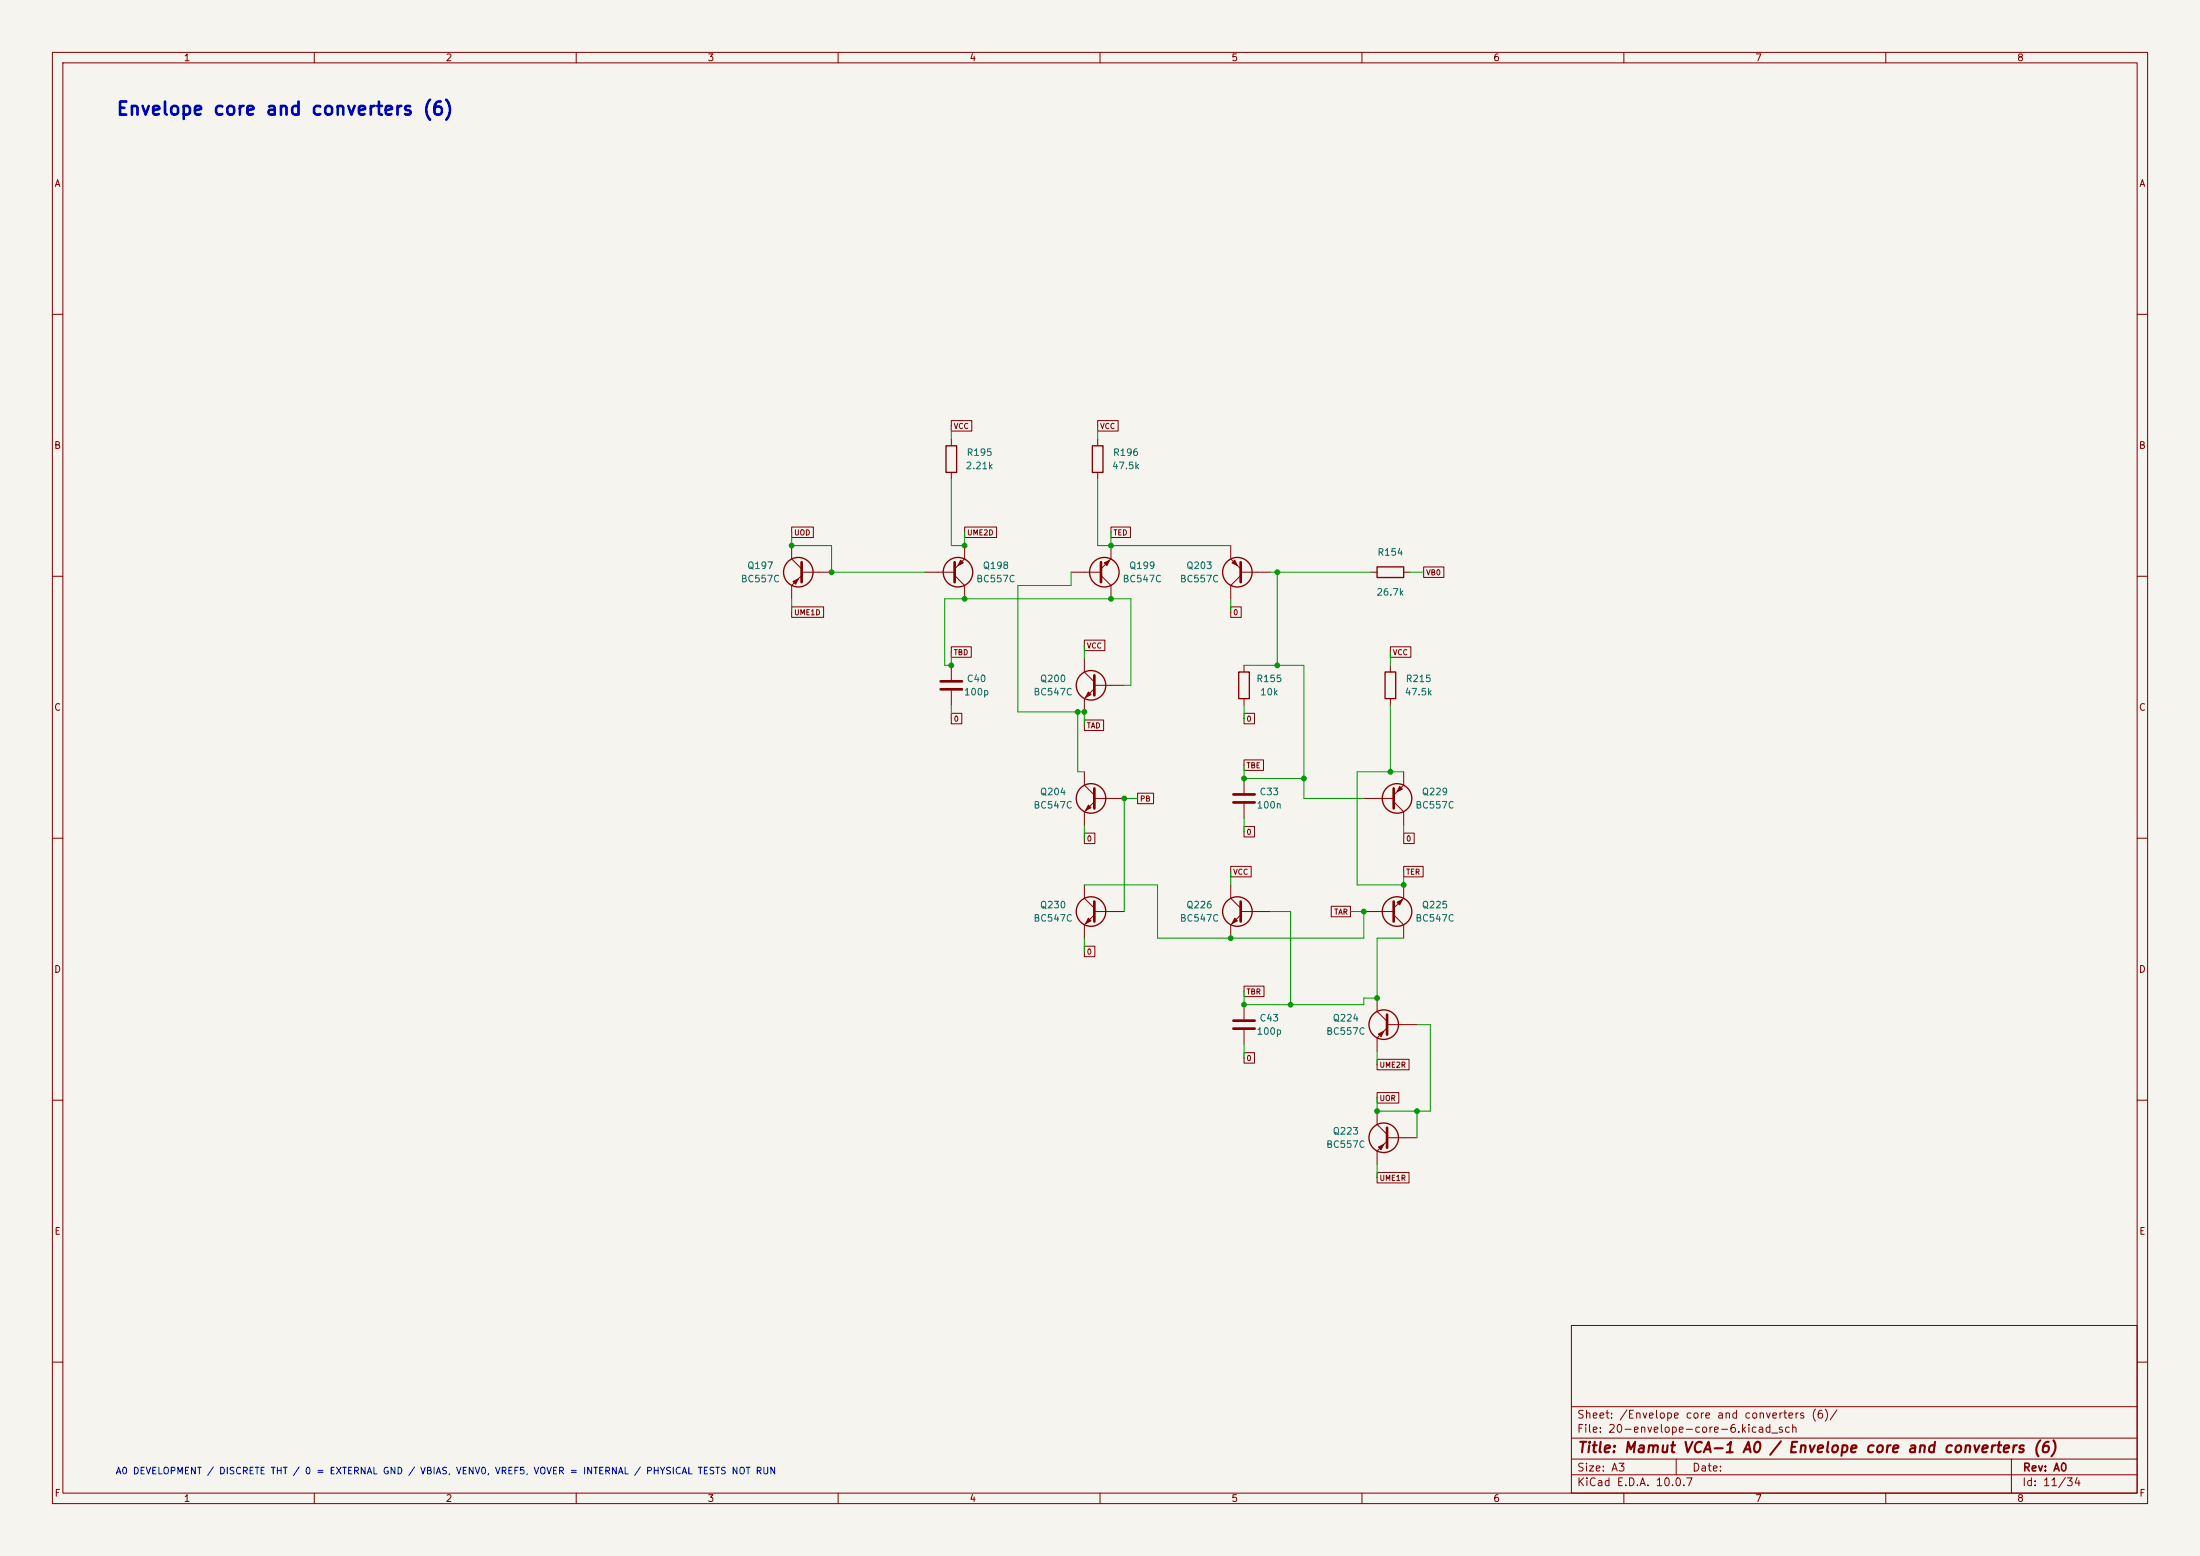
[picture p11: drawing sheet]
<svg xmlns="http://www.w3.org/2000/svg" width="420mm" height="297mm" viewBox="0 0 420 297" stroke-linecap="round" stroke-linejoin="round" font-family="sans-serif">
<path d="M0 0h420v297h-420z" fill="#f5f4ef" stroke="#f5f4ef" stroke-width=".19"/>
<g fill="none" stroke="#840000" stroke-width=".19">
<path d="M10 10h400v277h-400zM12 12h396v273h-396zM60 10v2M110 10v2M160 10v2M210 10v2M260 10v2M310 10v2M360 10v2M10 60h2M408 60h2M181.6 80.3h3.9v2h-3.9z"/>
<path d="M181.6 83.8v1.3M181.6 90.2v1.2M209.5 80.3h4v2h-4zM209.5 83.8v1.3M209.5 90.2v1.2M10 110h2M151.1 115.8h6.1v2h-6.1zM151.1 100.6h4.2v2h-4.2zM151.1 104.1v2.6l1.9 1.9M153 109.2h5.7M153 109.9l-1.9 1.9v2.5M176.5 109.2h5.7"/>
<path d="M182.2 109.9l1.9 1.9v2.5M184.1 100.6h6.1v2h-6.1zM184.1 104.1v2.6l-1.9 1.9M204.5 109.2h5.7M210.2 109.9l1.9 1.9v2.5M212.1 100.6h3.7v2h-3.7zM212.1 104.1v2.6l-1.9 1.9M234.9 115.8h2.1v2h-2.1zM234.9 104.1v2.6l2 1.9M236.9 109.9l-2 1.9v2.5M236.9 109.2h5.7M261.6 109.2h1.3"/>
<path d="M268 109.2h1.2M271.8 108.2h3.8v2h-3.8zM408 110h2M181.6 123.5h3.8v2h-3.8zM181.6 136.2h2v2h-2zM181.6 127v2.8M181.6 131.8v2.8M207 137.4h3.7v2h-3.7zM207 122.2h3.9v2h-3.9zM207 125.7v2.6l1.9 1.9M208.9 131.4l-1.9 2v2.5M208.9 130.8h5.7"/>
<path d="M237.5 136.2h2v2h-2zM237.5 127v1.3M237.5 133.4v1.2M265.4 123.5h3.9v2h-3.9zM265.4 127v1.3M265.4 133.4v1.2M10 160h2M207 159h2v2h-2zM207 147.3v2.6l1.9 1.9M208.9 152.4h5.7M208.9 153l-1.9 1.9v2.6M217.2 151.4h3v2h-3z"/>
<path d="M237.5 145h3.7v2.1h-3.7zM237.5 157.7h2v2.1h-2zM237.5 148.6v2.8M237.5 153.4v2.8M260.3 152.4h5.8M266.1 153l1.9 1.9v2.6M268 159h2v2h-2zM268 147.3v2.6l-1.9 1.9M408 160h2M207 168.9v2.6l1.9 1.9M208.9 174h5.7M208.9 174.6l-1.9 1.9v2.6"/>
<path d="M234.9 165.4h4v2h-4zM234.9 168.9v2.6l2 1.9M236.9 174h5.7M236.9 174.6l-2 1.9v2.6M254.1 173h3.7v2h-3.7zM260.3 174h5.8M266.1 174.6l1.9 1.9v2.6M268 165.4h3.7v2h-3.7zM268 168.9v2.6l-1.9 1.9M207 180.6h2v2h-2zM237.5 188.2h3.8v2h-3.8zM237.5 191.8v2.8"/>
<path d="M237.5 196.6v2.8M262.9 190.5v2.5l1.9 1.9M264.8 195.6h5.7M264.8 196.2l-1.9 1.9v2.6M10 210h2M237.5 200.9h2v2h-2zM262.9 208.5h4.1v2.1h-4.1zM262.9 202.2h6.1v2h-6.1zM262.9 212.1v2.5l1.9 1.9M264.8 217.8l-1.9 1.9v2.5M264.8 217.2h5.7M408 210h2"/>
<path d="M262.9 223.8h6.1v2h-6.1zM300 253h108v32h-108zM10 260h2M300 278.5h108M300 274.5h108M300 268.5h108M320 278.5v3M384 278.5v6.5M408 260h2M60 285v2M110 285v2M160 285v2"/>
<path d="M210 285v2M260 285v2M300 281.5h108M310 285v2M360 285v2"/>
</g>
<g fill="none" stroke="#840000" stroke-width=".51">
<path d="M153 107.3v3.8M182.2 107.3v3.8M210.2 107.3v3.8M236.9 107.3v3.8M179.6 130h4M179.6 131.6h4M208.9 128.9v3.8M208.9 150.5v3.8M235.5 151.6h4M235.5 153.2h4M266.1 150.5v3.8M208.9 172.1v3.8"/>
<path d="M236.9 172.1v3.8M266.1 172.1v3.8M235.5 194.8h4M235.5 196.3h4M264.8 193.7v3.8M264.8 215.3v3.8"/>
</g>
<g fill="none" stroke="#840000" stroke-width=".25">
<path d="M180.6 85.1h2v5.1h-2zM208.5 85.1h2.1v5.1h-2.1zM262.9 108.2h5.1v2h-5.1zM236.5 128.3h2v5.1h-2zM264.4 128.3h2v5.1h-2z"/>
<circle cx="152.4" cy="109.2" r="2.82"/>
<circle cx="182.9" cy="109.2" r="2.82"/>
<circle cx="210.8" cy="109.2" r="2.82"/>
<circle cx="236.2" cy="109.2" r="2.82"/>
<circle cx="208.3" cy="130.8" r="2.82"/>
<circle cx="208.3" cy="152.4" r="2.82"/>
<circle cx="266.7" cy="152.4" r="2.82"/>
<circle cx="208.3" cy="174" r="2.82"/>
<circle cx="236.2" cy="174" r="2.82"/>
<circle cx="266.7" cy="174" r="2.82"/>
<circle cx="264.2" cy="195.6" r="2.82"/>
<circle cx="264.2" cy="217.2" r="2.82"/>
</g>
<g fill="#840000" stroke="#840000" stroke-width=".19">
<path d="M263.1 197.4l1.1-.5-.5 1z"/>
<path d="M267.2 150.1l.5 .5-1 .5z"/>
<path d="M263.1 218.9l1.1-.5-.5 1.1z"/>
<path d="M235.7 175.3l.5 .5-1 .5z"/>
<path d="M266.7 172.2l1-.5-.5 1z"/>
<path d="M207.8 153.7l.5 .5-1 .5z"/>
<path d="M207.8 175.3l.5 .5-1 .5z"/>
<path d="M207.8 132.1l.5 .5-1 .5z"/>
<path d="M210.8 107.4l1-.5-.5 1.1z"/>
<path d="M235.2 107.4l.5-.5 .5 1.1z"/>
<path d="M151.4 111l1-.5-.5 1z"/>
<path d="M183.4 106.9l.5 .5-1 .6z"/>
</g>
<g fill="none" stroke="#009600" stroke-width=".19">
<path d="M181.6 91.4v12.7h2.5v-2.5M181.6 81.3v2.5M209.5 81.3v2.5M209.5 91.4v12.7h25.4M151.1 101.6v2.5h7.6v5.1h17.8M151.1 114.3v2.5M204.5 109.2v2.6h-10.2v24.1h12.7v2.5M212.1 101.6v2.5M234.9 114.3v2.5M242.6 109.2h19M243.8 109.2v17.8M269.2 109.2h2.6"/>
<path d="M181.6 124.5v2.5h-1.3v-12.7h35.6v16.5h-1.3M181.6 134.6v2.6M205.7 135.9v11.4h1.3M207 123.2v2.5M237.5 134.6v2.6M237.5 127h11.4v25.4h11.4M265.4 124.5v2.5M265.4 134.6v12.7M207 157.5v2.5M217.2 152.4h-2.6v21.6M237.5 146.1v2.5h11.4M237.5 156.2v2.6"/>
<path d="M268 147.3h-8.9v21.6h8.9v-2.5M268 157.5v2.5M207 168.9h14v10.2h39.3v-5.1h-2.5M207 179.1v2.5M234.9 166.4v2.5M242.6 174h3.8v17.8M268 179.1h-5.1v11.4h-2.6v1.3h-22.8v-2.6M237.5 199.4v2.5M270.5 195.6h2.5v16.5h-10.1v-2.5M262.9 200.7v2.5M270.5 212.1v5.1M262.9 222.2v2.6"/>
</g>
<g fill="#009600" stroke="#009600" stroke-width=".19">
<circle cx="158.7" cy="109.2" r=".46"/>
<circle cx="151.1" cy="104.1" r=".46"/>
<circle cx="181.6" cy="127" r=".46"/>
<circle cx="268" cy="168.9" r=".46"/>
<circle cx="260.3" cy="174" r=".46"/>
<circle cx="234.9" cy="179.1" r=".46"/>
<circle cx="237.5" cy="148.6" r=".46"/>
<circle cx="214.6" cy="152.4" r=".46"/>
<circle cx="243.8" cy="127" r=".46"/>
<circle cx="243.8" cy="109.2" r=".46"/>
<circle cx="248.9" cy="148.6" r=".46"/>
<circle cx="265.4" cy="147.3" r=".46"/>
<circle cx="207" cy="135.9" r=".46"/>
<circle cx="205.7" cy="135.9" r=".46"/>
<circle cx="262.9" cy="190.5" r=".46"/>
<circle cx="237.5" cy="191.8" r=".46"/>
<circle cx="246.4" cy="191.8" r=".46"/>
<circle cx="262.9" cy="212.1" r=".46"/>
<circle cx="270.5" cy="212.1" r=".46"/>
<circle cx="184.1" cy="114.3" r=".46"/>
<circle cx="184.1" cy="104.1" r=".46"/>
<circle cx="212.1" cy="114.3" r=".46"/>
<circle cx="212.1" cy="104.1" r=".46"/>
</g>
<text font-size="2.5" fill="#0000c2" x="22.1" y="22.6">Envelope core and converters (6)</text>
<text font-size="2" fill="#840000" x="301" y="277.8">Title: Mamut VCA-1 A0 / Envelope core and converters (6)</text>
<g font-size="1.5" fill="#840000">
<text x="300.9" y="273.8">File: 20-envelope-core-6.kicad_sch</text>
<text x="300.9" y="271.1">Sheet: /Envelope core and converters (6)/</text>
<text x="300.9" y="281.2">Size: A3</text>
<text x="322.9" y="281.2">Date:</text>
<text x="386" y="281.2">Rev: A0</text>
<text x="300.9" y="284">KiCad E.D.A. 10.0.7</text>
<text x="385.9" y="284">Id: 11/34</text>
</g>
<g font-size="1.3" fill="#840000">
<text x="35" y="12">1</text>
<text x="85" y="12">2</text>
<text x="135" y="12">3</text>
<text x="185" y="12">4</text>
<text x="235" y="12">5</text>
<text x="285" y="12">6</text>
<text x="335" y="12">7</text>
<text x="385" y="12">8</text>
<text x="10.3" y="36">A</text>
<text x="408.3" y="36">A</text>
<text x="10.2" y="86">B</text>
<text x="408.2" y="86">B</text>
<text x="10.2" y="136">C</text>
<text x="408.2" y="136">C</text>
<text x="10.2" y="186">D</text>
<text x="408.2" y="186">D</text>
<text x="10.3" y="236">E</text>
<text x="408.3" y="236">E</text>
<text x="10.3" y="286">F</text>
<text x="35" y="287">1</text>
<text x="85" y="287">2</text>
<text x="135" y="287">3</text>
<text x="185" y="287">4</text>
<text x="235" y="287">5</text>
<text x="285" y="287">6</text>
<text x="335" y="287">7</text>
<text x="385" y="287">8</text>
<text x="408.3" y="286">F</text>
</g>
<g font-size="1.3" fill="#006464">
<text x="184.2" y="89.9">2.21k</text>
<text x="184.4" y="87.3">R195</text>
<text x="212.2" y="89.9">47.5k</text>
<text x="212.4" y="87.3">R196</text>
<text x="262.9" y="106.4">R154</text>
<text x="141.3" y="111.5">BC557C</text>
<text x="142.6" y="108.9">Q197</text>
<text x="186.3" y="111.5">BC557C</text>
<text x="187.5" y="108.9">Q198</text>
<text x="214.2" y="111.5">BC547C</text>
<text x="215.5" y="108.9">Q199</text>
<text x="225.1" y="111.5">BC557C</text>
<text x="226.4" y="108.9">Q203</text>
<text x="262.7" y="114">26.7k</text>
<text x="184.5" y="130.5">C40</text>
<text x="198.4" y="130.5">Q200</text>
<text x="239.7" y="130.5">R155</text>
<text x="268.3" y="130.5">R215</text>
<text x="183.9" y="133">100p</text>
<text x="197.2" y="133">BC547C</text>
<text x="240.5" y="133">10k</text>
<text x="268.1" y="133">47.5k</text>
<text x="197.2" y="154.6">BC547C</text>
<text x="198.4" y="152.1">Q204</text>
<text x="239.8" y="154.6">100n</text>
<text x="240.3" y="152.1">C33</text>
<text x="270.1" y="154.6">BC557C</text>
<text x="271.3" y="152.1">Q229</text>
<text x="198.4" y="173.7">Q230</text>
<text x="226.4" y="173.7">Q226</text>
<text x="271.3" y="173.7">Q225</text>
<text x="197.2" y="176.2">BC547C</text>
<text x="225.1" y="176.2">BC547C</text>
<text x="270.1" y="176.2">BC547C</text>
<text x="239.8" y="197.8">100p</text>
<text x="240.3" y="195.3">C43</text>
<text x="253.1" y="197.8">BC557C</text>
<text x="254.3" y="195.3">Q224</text>
<text x="253.1" y="219.4">BC557C</text>
<text x="254.3" y="216.9">Q223</text>
</g>
<text font-size="1.3" fill="#0000c2" x="22" y="281.7">A0 DEVELOPMENT / DISCRETE THT / 0 = EXTERNAL GND / VBIAS, VENV0, VREF5, VOVER = INTERNAL / PHYSICAL TESTS NOT RUN</text>
<g font-size="1" fill="#840000">
<text x="182" y="82.1">VCC</text>
<text x="209.9" y="82.1">VCC</text>
<text x="151.5" y="102.4">UOD</text>
<text x="184.5" y="102.4">UME2D</text>
<text x="212.5" y="102.4">TED</text>
<text x="272.2" y="110">VB0</text>
<text x="151.5" y="117.7">UME1D</text>
<text x="235.3" y="117.7">0</text>
<text x="182" y="125.3">TBD</text>
<text x="207.4" y="124">VCC</text>
<text x="265.8" y="125.3">VCC</text>
<text x="182" y="138">0</text>
<text x="237.9" y="138">0</text>
<text x="207.4" y="139.3">TAD</text>
<text x="237.9" y="146.9">TBE</text>
<text x="217.5" y="153.2">PB</text>
<text x="207.4" y="160.8">0</text>
<text x="237.9" y="159.6">0</text>
<text x="268.3" y="160.8">0</text>
<text x="235.3" y="167.2">VCC</text>
<text x="268.3" y="167.2">TER</text>
<text x="254.6" y="174.8">TAR</text>
<text x="207.4" y="182.4">0</text>
<text x="237.9" y="190.1">TBR</text>
<text x="237.9" y="202.8">0</text>
<text x="263.3" y="204">UME2R</text>
<text x="263.3" y="210.4">UOR</text>
<text x="263.3" y="225.6">UME1R</text>
</g>
</svg>
